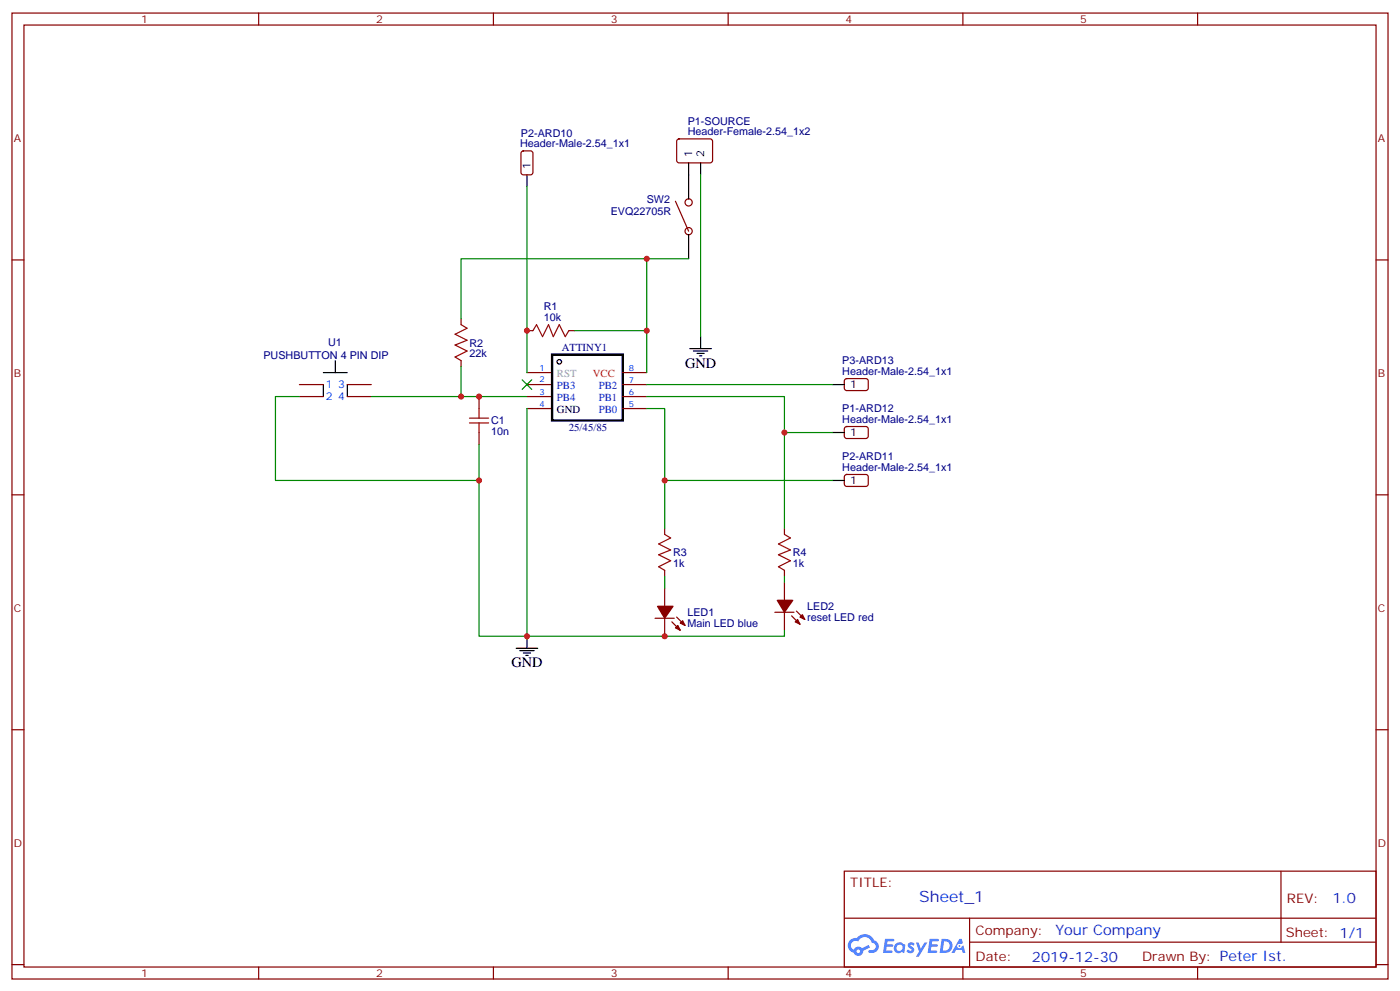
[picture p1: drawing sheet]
<svg xmlns="http://www.w3.org/2000/svg" width="412mm" height="292mm" viewBox="0 0 412 292" stroke-linecap="round" stroke-linejoin="round" font-family="sans-serif">
<g fill="none" stroke="#870000" stroke-width=".35">
<path d="M3.5 3.8h405.4v284.4h-405.4zM7.1 7.4h398.2v277.3h-398.2zM76.2 3.8v3.6M145.3 3.8v3.6M214.5 3.8v3.6M283.6 3.8v3.6M352.8 3.8v3.6M3.5 76.5h3.6M405.3 76.5h3.6M3.5 145.7h3.6M405.3 145.7h3.6M3.5 214.8h3.6"/>
<path d="M405.3 214.8h3.6M248.7 256.4h156.6v28.3h-156.6zM377.3 256.5v20.8M248.7 270.3h156.5M285.6 277.3h119.6M285.6 270.3v14.1M3.5 284h3.6M76.2 284.7v3.5M145.3 284.7v3.5M214.5 284.7v3.5M283.6 284.7v3.5M352.8 284.7v3.5"/>
<path d="M405.3 284h3.6"/>
</g>
<g fill="#5487ff">
<path d="M267.7 277.6a1.22 1.22 0 0 1 1.7 .3l-.4 .6a.47 .47 0 0 0-.3-.5 .47 .47 0 0 0-.5 .2l.1 .3a1.14 1.14 0 0 1 .8 1.7 1.14 1.14 0 0 1-1.9 0l-.2-.2 .5-.5 .7 .4a.29 .29 0 0 0 .3-.3 .29 .29 0 0 0-.2-.3 1.04 1.04 0 0 1-.6-1.7z"/>
<path d="M260.7 276.4h2.4l.3 .1-.2 .5-1.8 .1-.1 .9h1.5l.3 .3-.3 .4h-1.6l-.2 1.1h1.7l.2 .4-.2 .3h-2.6z"/>
<path d="M273.8 276.4h2.4l.3 .1-.1 .5-1.8 .1-.2 .9h1.6l.3 .3-.4 .4h-1.6l-.1 1.1h1.7l.2 .4-.2 .3h-2.6z"/>
<path d="M282.6 276.4h.7l.3 1.2-.6 .3a.69 .69 0 0 0-1 .3 .69 .69 0 0 0 .4 1 .69 .69 0 0 0 .9-.6l.5-.3 .6 2.2h-.8l-.2-.9h-1.8l-.5 .9h-.8z"/>
<path d="M269.8 277.4h.8l.6 1.9 1.1-1.9h.9l-2.6 4.2h-.8l.9-1.5z"/>
<path d="M277.4 276.4l-.6 4.1h1.3a2.11 2.11 0 0 0 2.5-2.1 2.11 2.11 0 0 0-2.5-2zM278.1 277.1a1.39 1.39 0 0 1 1.7 1.4 1.39 1.39 0 0 1-1.8 1.3h-.3z"/>
<path d="M263.7 278a1.54 1.54 0 0 0-.1 2.1 1.54 1.54 0 0 0 2.2 .2l.6 .2 .3-2.3-.2-.2-.4-.1a1.49 1.49 0 0 0-2.4 .1zM264 279a.94 .94 0 0 1 1.8 0 .94 .94 0 0 1-1.8 0z"/>
<path d="M250.4 276.7a2.18 2.18 0 0 0 1.1 3.8 1.44 1.44 0 0 0 1.6 .9 1.44 1.44 0 0 0 1.2-1.5l2-1-.5-.7-1.9 .9a1.47 1.47 0 0 0-2.4 .5 1.39 1.39 0 0 1-.7-2 1.39 1.39 0 0 1 2-.5 2.12 2.12 0 0 1 2.2-1.3 2.12 2.12 0 0 1 1.9 1.7 1.14 1.14 0 0 1 1.1 1.4 1.14 1.14 0 0 1-1.7 .8 .43 .43 0 0 0-.5 .3 .43 .43 0 0 0 .4 .5 1.98 1.98 0 0 0 2.5-1.2 1.98 1.98 0 0 0-1.2-2.5 3.1 3.1 0 0 0-5.3-.7l-.9 .1zM252.3 280a.55 .55 0 0 1 1.1 0 .55 .55 0 0 1-1.1 0z"/>
<circle cx="282.6" cy="278.5" r=".26"/>
</g>
<path d="M162.6 104.4h20.8v19.4h-20.8z" fill="none" stroke="#000" stroke-width=".71"/>
<g fill="none" stroke="#000" stroke-width=".35">
<path d="M155.2 51.5v3.5M202.8 47.9v10.6M206.4 47.9v3.6M202.8 69.1v7.1M206.4 99.1v3.5M95.2 113.2v3.5M98.8 106.2v3.5h-3.6M98.8 109.7h3.5M102.3 113.2v3.5M203.2 102.6h6.3M204.3 103.3h4.2M205.3 104h2.1"/>
<path d="M206 104.7h.7M245.2 113.2h3.5M245.2 127.3h3.5M245.2 141.4h3.5M152 190.8h6.4M153.1 191.5h4.2M154.2 192.2h2.1M154.9 192.9h.7M155.2 187.3v3.5"/>
<circle cx="164.7" cy="106.5" r=".66"/>
</g>
<g fill="none" stroke="#870000" stroke-width=".35">
<path d="M153.7 44.6l.5-.2h2.1l.6 .4 .1 6-.5 .6-2.3 .1-.7-.5v-5.9zM199 59.2l3.8 8.9M199.6 41.1l.4-.2h9.5l.4 .7-.1 5.9-.6 .4h-9.4l-.5-.7v-5.6zM202.8 58.5a1.06 1.06 0 0 0-.9 1.5 1.06 1.06 0 0 0 1.7 .3 1.06 1.06 0 0 0-.4-1.7l-.3-.1M202.8 67a1.06 1.06 0 0 0-.9 1.5 1.06 1.06 0 0 0 1.7 .3 1.06 1.06 0 0 0-.4-1.8h-.3M135.8 93.8v1.8M155.2 97.3h1.8M167.6 97.3h1.7M88.2 113.2h7M88.2 116.7h7M102.3 113.2h7.1M102.3 116.7h7.1"/>
<path d="M135.8 106.2v1.7M141.1 116.7v3.6M155.2 109.7h7.1M155.2 113.2h7.1M155.2 116.7h7.1M183.4 109.7h7.1M183.4 113.2h7.1M183.4 116.7h7.1M248.9 111.6l.5-.2 5.9 .1 .5 .6-.1 2.4-.6 .5-6-.1-.4-.6v-2.2zM141.1 127.3v3.5M155.2 120.3h7.1M183.4 120.3h7.1"/>
<path d="M248.9 125.8l.5-.2h5.9l.5 .7-.1 2.4-.6 .4-6-.1-.4-.6v-2.1zM248.9 139.9l.5-.2h5.9l.5 .7-.1 2.4-.6 .4-6-.1-.4-.6v-2.1zM195.8 155.5v1.8M231.1 155.5v1.8M195.8 167.9v1.8M195.8 173.2v5.3M231.1 167.9v1.8M231.1 171.4v5.3M234.6 179.9l2.5 2.5M193 182h5.6M195.8 182v5.3M197.9 183.1l2.5 2.4"/>
<path d="M199.3 181.6l2.5 2.5M228.2 180.2h5.7M231.1 180.2v5.3M233.2 181.3l2.5 2.5"/>
</g>
<path d="M135.8 95.6l1.8 1-3.5 1.8 3.5 1.8-3.5 1.4 3.5 1.7-3.5 1.8 1.7 1.1M157 97.3l1-1.7 1.8 3.5 1.8-3.5 1.4 3.5 1.7-3.5 1.8 3.5 1.1-1.8M138.3 124.5h5.6M138.3 123.1h5.6M141.1 120.3v2.8M141.1 124.5v2.8M195.8 157.3l1.8 1.1-3.6 1.7 3.6 1.8-3.6 1.4 3.6 1.8-3.6 1.7 1.8 1.1M231.1 157.3l1.7 1.1-3.5 1.7 3.5 1.8-3.5 1.4 3.5 1.8-3.5 1.7 1.8 1.1" fill="none" stroke="#a10000" stroke-width=".35"/>
<g fill="#870000" stroke="#870000" stroke-width=".35">
<path d="M199 184.8l.7-.7 .7 1.4z"/>
<path d="M201.1 182.7l.7 1.4-1.4-.7z"/>
<path d="M193.7 178.5h4.6l-2.5 3.5z"/>
<path d="M234.2 183.1l.7-.7 .8 1.4z"/>
<path d="M235.7 181.6l.7-.7 .7 1.5z"/>
<path d="M229 176.7h4.5l-2.4 3.5z"/>
</g>
<g fill="none" stroke="#008700" stroke-width=".35">
<path d="M155.2 55v54.7M206.4 51.5v47.6M190.5 76.2v33.5M202.8 76.2h-67v17.6M169.3 97.3h21.2M88.2 116.7h-7.1v24.7h60M135.8 107.9v8.8h-26.4M135.8 116.7h19.4M190.5 116.7h40.6v38.8M190.5 113.2h54.7M155.2 120.3v67h-14.1v-56.5M190.5 120.3h5.3v35.2"/>
<path d="M231.1 127.3h14.1M195.8 141.4h49.4M195.8 169.7v3.5M231.1 169.7v1.7M231.1 185.5v1.8h-75.9"/>
</g>
<g fill="#c00">
<circle cx="135.8" cy="116.7" r=".88"/>
<circle cx="141.1" cy="116.7" r=".88"/>
<circle cx="141.1" cy="141.4" r=".88"/>
<circle cx="155.2" cy="187.3" r=".88"/>
<circle cx="195.8" cy="187.3" r=".88"/>
<circle cx="155.2" cy="97.3" r=".88"/>
<circle cx="190.5" cy="76.2" r=".88"/>
<circle cx="190.5" cy="97.3" r=".88"/>
<circle cx="195.8" cy="141.4" r=".88"/>
<circle cx="231.1" cy="127.3" r=".88"/>
</g>
<path d="M153.8 111.8l2.8 2.8zM156.6 111.8l-2.8 2.8z" fill="#c00" stroke="#008700" stroke-width=".35"/>
<text font-size="4.6" fill="#00f" x="270.8" y="265.5">Sheet_1</text>
<g font-size="4.2">
<text x="201.8" y="108.3">GND</text>
<text x="150.6" y="196.5">GND</text>
</g>
<g font-size="4.2" fill="#00f">
<text x="392.5" y="265.7">1.0</text>
<text x="310.9" y="275.3">Your Company</text>
<text x="304" y="283.1">2019-12-30</text>
</g>
<g font-size="3.9" fill="#800">
<text x="250.5" y="261">TITLE:</text>
<text x="379.1" y="265.7">REV:</text>
<text x="287.4" y="275.2">Company:</text>
<text x="378.7" y="275.8">Sheet: 1/1</text>
<text x="287.4" y="282.9">Date:</text>
<text x="336.4" y="283">Drawn By: Peter Ist.</text>
</g>
<g font-size="3.2" fill="#800">
<text x="41.6" y="6.8">1</text>
<text x="110.8" y="6.8">2</text>
<text x="179.9" y="6.8">3</text>
<text x="249.1" y="6.8">4</text>
<text x="318.2" y="6.8">5</text>
<text x="4.1" y="41.9">A</text>
<text x="405.9" y="41.9">A</text>
<text x="4.1" y="111.1">B</text>
<text x="405.9" y="111.1">B</text>
<text x="4.1" y="180.2">C</text>
<text x="405.9" y="180.2">C</text>
<text x="4.1" y="249.4">D</text>
<text x="405.9" y="249.4">D</text>
<text x="41.6" y="287.7">1</text>
<text x="110.8" y="287.7">2</text>
<text x="179.9" y="287.7">3</text>
<text x="249.1" y="287.7">4</text>
<text x="318.2" y="287.7">5</text>
</g>
<g font-size="3.2" fill="#000080">
<text x="153.5" y="40.3">P2-ARD10</text>
<text x="202.6" y="39.8">Header-Female-2.54_1x2</text>
<text x="202.6" y="36.7">P1-SOURCE</text>
<text x="153.2" y="43.4">Header-Male-2.54_1x1</text>
<text x="190.5" y="59.7">SW2</text>
<text x="179.9" y="63.2">EVQ22705R</text>
<text x="160.2" y="94.5">10k</text>
<text x="160.2" y="91.4">R1</text>
<text x="96.7" y="101.9">U1</text>
<text x="77.6" y="105.5">PUSHBUTTON 4 PIN DIP</text>
<text x="138.3" y="105.1">22k</text>
<text x="138.3" y="102">R2</text>
<text x="165.5" y="103.4">ATTINY1</text>
<text x="248.1" y="107.2">P3-ARD13</text>
<text x="248.1" y="110.4">Header-Male-2.54_1x1</text>
<text x="144.6" y="124.9">C1</text>
<text x="248.1" y="124.5">Header-Male-2.54_1x1</text>
<text x="248.1" y="121.3">P1-ARD12</text>
<text x="144.6" y="128.1">10n</text>
<text x="167.6" y="126.8">25/45/85</text>
<text x="248.1" y="135.4">P2-ARD11</text>
<text x="248.1" y="138.6">Header-Male-2.54_1x1</text>
<text x="198.3" y="166.9">1k</text>
<text x="198.3" y="163.7">R3</text>
<text x="233.5" y="166.9">1k</text>
<text x="233.5" y="163.7">R4</text>
<text x="237.8" y="179.6">LED2</text>
<text x="202.5" y="184.5">Main LED blue</text>
<text x="202.5" y="181.4">LED1</text>
<text x="237.8" y="182.7">reset LED red</text>
</g>
<g font-size="3.2">
<text x="203.9" y="46.2" transform="rotate(-90 203.9 46.2)">1</text>
<text x="207.4" y="46.2" transform="rotate(-90 207.4 46.2)">2</text>
<text x="156.3" y="49.7" transform="rotate(-90 156.3 49.7)">1</text>
<text x="250.5" y="114.3">1</text>
<text x="164" y="121.5">GND</text>
<text x="250.5" y="128.4">1</text>
<text x="250.5" y="142.5">1</text>
</g>
<text font-size="3.2" fill="#999" x="164" y="110.9">RST</text>
<text font-size="3.2" fill="#f30" x="174.6" y="110.9">VCC</text>
<g font-size="3.2" fill="#00f">
<text x="96" y="114.3">1</text>
<text x="96" y="117.8">2</text>
<text x="99.6" y="114.3">3</text>
<text x="99.6" y="117.8">4</text>
<text x="164" y="117.9">PB4</text>
<text x="164" y="114.4">PB3</text>
<text x="176.4" y="117.9">PB1</text>
<text x="176.4" y="114.4">PB2</text>
<text x="176.4" y="121.5">PB0</text>
</g>
<g font-size="2.5" fill="#00f">
<text x="158.9" y="109.3">1</text>
<text x="158.9" y="112.5">2</text>
<text x="185.2" y="109.3">8</text>
<text x="185.2" y="112.9">7</text>
<text x="158.9" y="116.4">3</text>
<text x="158.9" y="119.9">4</text>
<text x="185.2" y="116.4">6</text>
<text x="185.2" y="119.9">5</text>
</g>
</svg>
